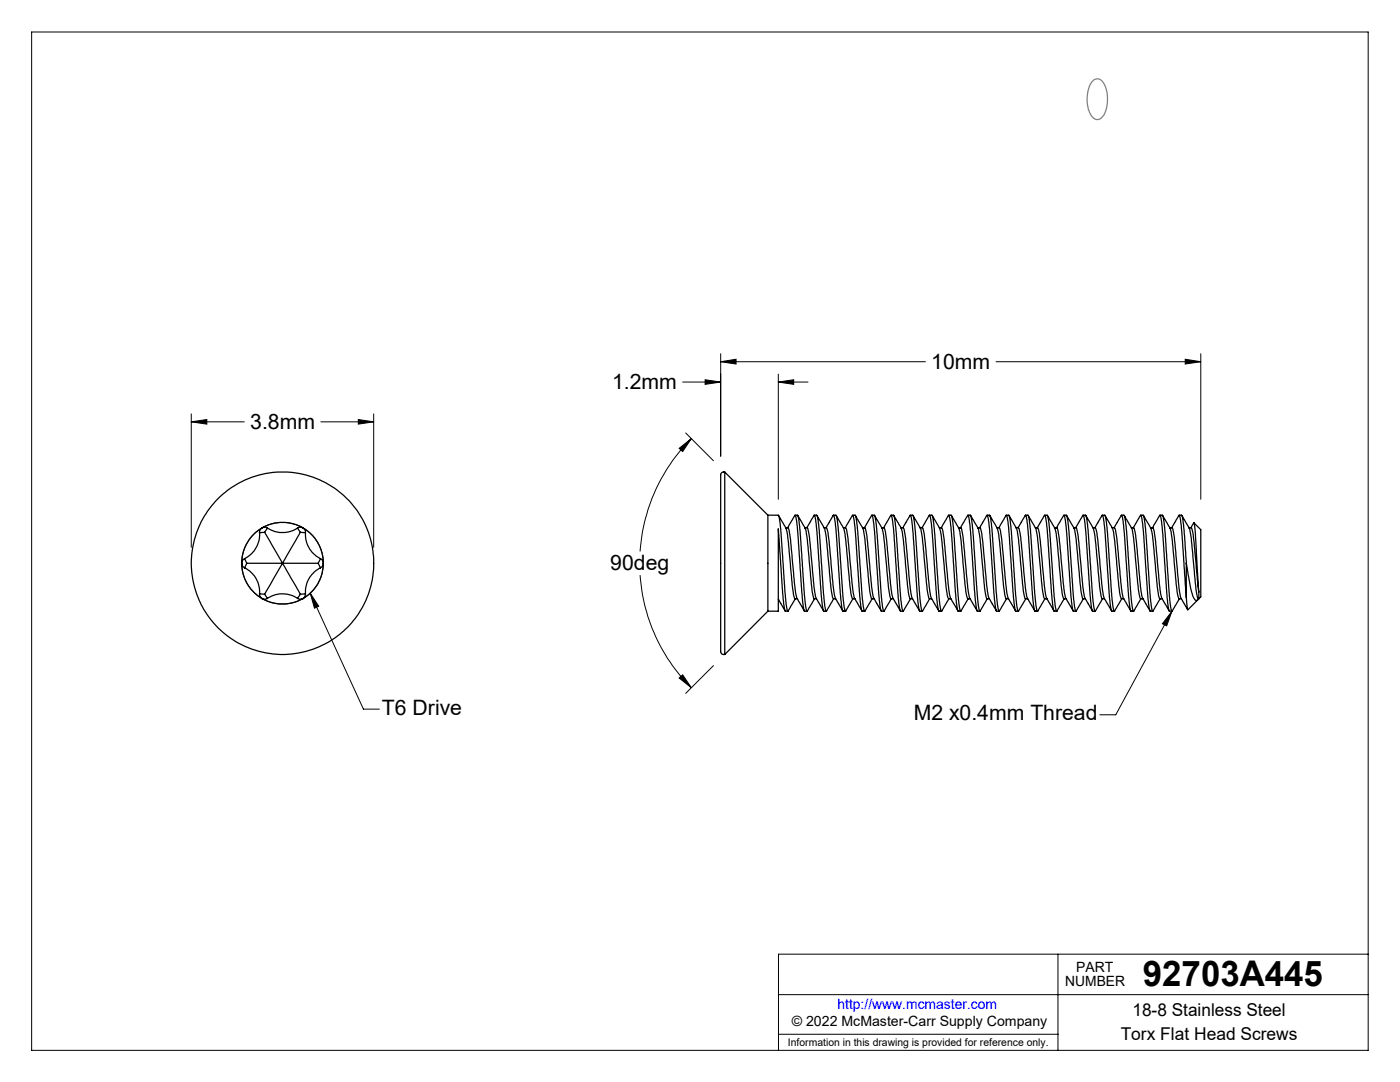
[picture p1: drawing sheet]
<svg xmlns="http://www.w3.org/2000/svg" width="279mm" height="216mm" viewBox="0 0 279 216" stroke-linecap="round" stroke-linejoin="round" font-family="sans-serif">
<g fill="none" stroke="#000" stroke-width=".2">
<path d="M6.3 6.4h266.7v203.2h-266.7zM136.2 76.2h7.6M140.7 75.8l3.1 .4-3.1 .5zM143.8 72.2l3.1-.5v.9zM143.8 70.6v20.4M143.8 72.2h40.9M155.3 76.2l3.1-.4v.9zM155.3 74.6v25M155.3 76.2h6M198.8 72.2h40.8M236.5 71.7l3.1 .5-3.1 .4zM239.6 70.6v29"/>
<path d="M38.2 84.2l3.1-.5v.9zM38.2 82.6v26.6M38.2 84.2h10.6M64 84.2h10.6M71.5 83.7l3.1 .5-3.1 .4zM74.6 82.6v26.6M135.5 89.5l2.5-2-1.8 2.6zM136.8 86.4l5.6 5.5M138 87.5a35 35 0 0 0-10.3 22.5M61.9 118.4l1.7 2.6-.8 .4zM61.9 118.4l10.6 23.1h3.2M127.7 114.8a35 35 0 0 0 10.3 22.4"/>
<path d="M135.5 135.3l.7-.6 1.8 2.5zM142.4 132.8l-5.6 5.6M233.9 122l-1.1 2.9-.8-.4zM233.9 122l-11.2 20.6h-3.2M155.4 198.5h117.6M211.1 190.4v19.2M273 190.4h-117.6v19.2M155.4 206.4h55.7"/>
<circle cx="56.4" cy="112.4" r="8.2"/>
</g>
<path d="M217.9 16.3a1.38 1.38 0 0 1 1.5-.5 1.38 1.38 0 0 1 1 1.1 6.6 6.6 0 0 1-.5 6.6 1.43 1.43 0 0 1-2.4-.9 6.8 6.8 0 0 1 .4-6.3z" fill="none" stroke="#808080" stroke-width=".25"/>
<g fill="#000">
<path d="M38.2 84.2l3.1-.5v.9zM71.5 83.7l3.1 .5-3.1 .4zM140.7 75.8l3.1 .4-3.1 .5zM155.3 76.2l3.1-.4v.9zM143.8 72.2l3.1-.5v.9zM236.5 71.7l3.1 .5-3.1 .4zM135.5 89.5l2.5-2-1.8 2.6zM135.5 135.3l.7-.6 1.8 2.5z"/>
<path d="M61.9 118.4l1.7 2.6-.8 .4zM233.9 122l-1.1 2.9-.8-.4z"/>
</g>
<g fill="none" stroke="#000" stroke-width=".25">
<path d="M144.6 94.2h-.2a.8 .8 0 0 0-.6 1.2v34.4a.67 .67 0 0 0 .6 .8h.2M144.6 94.2v36.4M144.6 94.2l8.6 8.6M48.2 112.4a8.2 8.2 0 0 0 4.1 7.1M48.2 112.4l.2 .5 .4 .4M48.8 113.3a5.3 5.3 0 0 1 3 5.2M48.8 111.5l-.4 .3-.2 .6M48.8 111.5l.4 .9M49.2 112.4h7.2M49.2 112.4l-.4 .9M51.8 118.5l.1 .5 .4 .5M51.8 106.3a5.5 5.5 0 0 1-3 5.2"/>
<path d="M51.8 118.5l1 .1M52.3 105.3a8.1 8.1 0 0 1 8.2 0M52.3 105.3l.7-.1 .4 .2M52.3 119.5a8.4 8.4 0 0 0 8.2 0M52.3 105.3a8.2 8.2 0 0 0-4.1 7.1M52.3 105.3l-.4 .4-.1 .6M52.8 106.2l3.6 6.2M52.8 118.6l.6 .8M52.8 106.2l-1 .1M53.4 105.4a5.5 5.5 0 0 0 6 0M53.4 119.4l-.4 .2-.7-.1M53.4 119.4a5.4 5.4 0 0 1 6 0"/>
<path d="M53.4 105.4l-.6 .8M56.4 112.4l-3.6 6.2M56.4 112.4l3.5 6.2M56.4 112.4h7.1M59.4 119.4l.3 .2 .8-.1M59.4 105.4l.5 .8M59.9 106.2l-3.5 6.2M59.9 118.6l-.5 .8M59.9 106.2l1.1 .1M60.5 105.3l.3 .4 .2 .6M60.5 105.3a8.1 8.1 0 0 1 4 7.1M60.5 105.3l-.7-.1-.4 .2"/>
<path d="M61 106.3a5.5 5.5 0 0 0 3 5.2M61 118.5l-.2 .7-.3 .3M61 118.5l-1.1 .1M63.5 112.4l.5 .9M64 111.5l.3 .3 .2 .6M64 113.3a5.4 5.4 0 0 0-3 5.2M64 111.5l-.5 .9M64.5 112.4a8.1 8.1 0 0 1-4 7.1M64.5 112.4l-.2 .6-.3 .3M153.2 102.8h2.1l.2 .6 .3 2.2 .9 13.5 .5 2.9 1.5-2.5M153.2 102.8v19.2M155.3 119.6l1.4 2.3"/>
<path d="M155.4 102.9l.7 1.2a6 6 0 0 1 1.2 3.8l.9 9.5a3.9 3.9 0 0 0 .5 2.1h.4M156.8 105.3h.4M157.2 105.3l1.5-2.5 .2 .6 .3 2.2 1.1 15.2 .2 1.1 .6 .1M157.2 105.3a15.1 15.1 0 0 1 .8 5l.8 7.7a7 7 0 0 0 1.3 3.1l.4 .8M158.7 102.8l.5 .1 .4 2.2 1.1 15.2a2.31 2.31 0 0 0 .4 1.7l1.5-2.5M159.2 102.9l.7 1.2a6.1 6.1 0 0 1 1.2 4.1l1 9.7 .3 1.5 .5 .1M160.6 105.3h.5M161 105.3l1.5-2.5 .3 1.1 .3 2.3 1 14.4 .3 1.3 .5 .1M161.1 105.3l.2 .3 .3 1.8 .9 10a8.8 8.8 0 0 0 1.6 4.1l.3 .4M162.5 102.8h.5l.3 1.2 1 14.3 .3 2.4 .3 1.3 1.5-2.5M163.1 102.9l.7 1.2a6.1 6.1 0 0 1 1.2 4.1l1.1 10.8a.53 .53 0 0 0 .7 .5M164.5 105.3h.4a8.4 8.4 0 0 1 .7 3.7l.8 8.6a5.9 5.9 0 0 0 1.1 3.1l.7 1.2"/>
<path d="M164.9 105.3l1.5-2.5 .5 3.1 1 14.5 .3 1.6h.5M166.3 102.8h.6l.3 1.6 1.2 15.9a2.16 2.16 0 0 0 .4 1.7l1.4-2.5M166.9 102.9l.7 1.2a6 6 0 0 1 1.2 3.8l.9 9.5a3.9 3.9 0 0 0 .5 2.1h.4M168.3 105.3h.4a15.1 15.1 0 0 1 .8 5l.7 7.5a7.6 7.6 0 0 0 1.4 3.4l.4 .7M168.7 105.3l1.5-2.5 .2 .6 .3 2.2 1.1 15.2 .2 1.1 .6 .1M170.2 102.8l.5 .1 .4 2.2 1.1 15.2a2.31 2.31 0 0 0 .4 1.7l1.4-2.5M170.7 102.9l.7 1.2a6.1 6.1 0 0 1 1.2 4.1l1 9.7 .3 1.5 .5 .1M172.1 105.3h.2a.48 .48 0 0 1 .5 .7l1.2 11.4a8.4 8.4 0 0 0 1.5 4l.4 .5M172.5 105.3l1.5-2.5 .3 .9 .3 2.5 1 14.4 .3 1.4h.5M174 102.8l.6 .1 .2 1.1 1.1 15.1 .2 2.1 .3 .8 1.5-2.5M174.6 102.9l.7 1.2a6.7 6.7 0 0 1 1.2 4.1l.8 9.2a3.9 3.9 0 0 0 .5 2.1h.5M176 105.3h.4"/>
<path d="M176.4 105.3l1.5-2.5 .5 3.1 1 14.3 .2 1.6 .1 .2h.5M176.4 105.3a19.1 19.1 0 0 1 .8 5.7l.7 6.8a6.1 6.1 0 0 0 1.1 2.9l.7 1.2M177.8 102.8h.6l.3 1.6 1.2 15.9a2.16 2.16 0 0 0 .4 1.7l1.4-2.5M178.4 102.9l.7 1.2a6 6 0 0 1 1.2 3.8l.9 9.5a3.9 3.9 0 0 0 .5 2.1h.4M179.8 105.3h.4M180.2 105.3l1.5-2.5 .3 1.3 .2 2.4 1.1 14.3 .2 1.1 .6 .1M180.2 105.3a18 18 0 0 1 .8 5.7l.7 6.8a7.6 7.6 0 0 0 1.4 3.4l.4 .7M181.7 102.8l.5 .1 .4 2.2 1.1 15.2a2.31 2.31 0 0 0 .4 1.7l1.4-2.5M182.2 102.9l.7 1.2a6.1 6.1 0 0 1 1.2 4.1l.9 9.2 .5 2.1M183.6 105.3h.2a.48 .48 0 0 1 .5 .7l1.2 11.4a7.9 7.9 0 0 0 1.4 3.7l.5 .8M184 105.3l1.5-2.5 .3 .9 .2 2.2 1 14.3a2.79 2.79 0 0 0 .4 1.8h.5M185.5 102.8l.6 .1 .3 1.7 1 14.5 .2 2.1 .3 .8 1.5-2.5"/>
<path d="M185.5 119.5h.4M186.1 102.9l.7 1.2a6.7 6.7 0 0 1 1.2 4.1l.8 9.2a3.9 3.9 0 0 0 .5 2.1h.5M187.5 105.3h.4a19.1 19.1 0 0 1 .8 5.7l.7 7.1a6.2 6.2 0 0 0 1.2 2.8l.6 1M187.9 105.3l1.5-2.5 .4 2.8 1.1 14.6 .3 1.7 .5 .1M189.3 102.8h.5a12.8 12.8 0 0 1 .6 4.4l.8 11.7 .3 2.2 .2 .9 1.5-2.5M189.9 102.9l.7 1.2a6 6 0 0 1 1.2 3.8l.9 9.5a3.9 3.9 0 0 0 .5 2.1h.4M191.3 105.3l.5 .1 .3 1.3 1.1 10.9a8.3 8.3 0 0 0 1.5 3.8l.3 .5M191.7 105.3l1.5-2.5 .4 2.2 1 14.7 .4 2.1 .5 .2M193.2 102.8l.5 .1 .4 1.9 1.1 15.5a2.31 2.31 0 0 0 .4 1.7l1.4-2.5M193.7 102.9l.7 1.2a6.1 6.1 0 0 1 1.3 4.1l.8 8.9 .3 1.9a.49 .49 0 0 0 .6 .5M195.1 105.3h.4M195.5 105.3l1.5-2.5 .3 .9 .2 2.2 .9 13.5 .5 2.6"/>
<path d="M195.5 105.3a11 11 0 0 1 .8 4.3l.7 7.8a7.9 7.9 0 0 0 1.4 3.7l.5 .8M197 102.8l.6 .1 .3 1.7 .9 13.3 .2 2.6 .4 1.5 1.5-2.5M197.5 102.9l.7 1.2a6 6 0 0 1 1.3 3.8l.8 9.5a3.9 3.9 0 0 0 .5 2.1h.5M199 105.3h.4M199.4 105.3l1.4-2.5 .2 .6 .3 2.2 1.1 14.6 .3 1.7 .5 .1M199.4 105.3a15.1 15.1 0 0 1 .8 5l.7 7.7a7 7 0 0 0 1.3 3.1l.5 .8M200.8 102.8l.6 .1 .4 2.2 1 15.2a2.31 2.31 0 0 0 .5 1.7l1.4-2.5M201.4 102.9l.7 1.2a6.1 6.1 0 0 1 1.2 4.1l.9 9.7 .4 1.5 .5 .1M202.8 105.3h.4M203.2 105.3l1.5-2.5 .4 2.2 1.1 15.6 .3 1.3 .5 .1M203.2 105.3l.2 .3 .3 1.8 .9 10a8.8 8.8 0 0 0 1.7 4.1l.2 .4M204.6 102.8l.6 .1 .4 1.9 1.1 15.5a2.31 2.31 0 0 0 .4 1.7l1.4-2.5"/>
<path d="M205.2 102.9l.7 1.2a6.1 6.1 0 0 1 1.3 4.1l.8 8.9 .2 1.9 .3 .5M206.6 105.3h.4a8.4 8.4 0 0 1 .7 3.7l.8 8.6a5.9 5.9 0 0 0 1.2 3.1l.7 1.2M207 105.3l1.5-2.5 .5 3.1 1 14.5 .4 1.6h.5M208.5 102.8h.5l.1 .2 .3 1.6 1.1 15.7a2.16 2.16 0 0 0 .4 1.7l1.5-2.5M208.5 119.5h.5M209 102.9l.7 1.2a6 6 0 0 1 1.3 3.8l.8 9.5a3.9 3.9 0 0 0 .5 2.1h.5M210.5 105.3h.4a15.1 15.1 0 0 1 .8 5l.7 7.5a7.6 7.6 0 0 0 1.4 3.4l.4 .7M210.9 105.3l1.4-2.5 .2 .6 .3 2.2 1.1 15.2 .3 1.1 .5 .1M212.3 102.8l.6 .1 .4 2.2 1 15.2a2.31 2.31 0 0 0 .5 1.7l1.4-2.5M212.9 102.9l.7 1.2a6.1 6.1 0 0 1 1.2 4.1l.9 9.7 .4 1.5 .5 .1M214.3 105.3h.2a.48 .48 0 0 1 .5 .7l1.1 11.4a8.4 8.4 0 0 0 1.6 4l.3 .5M214.7 105.3l1.5-2.5 .3 1.1 .2 2.3 1 14.4 .3 1.3 .5 .1"/>
<path d="M216.1 102.8h.6l.3 1.2 1.1 15.1 .2 2.1 .2 .8 1.5-2.5M216.7 102.9l.7 1.2a6.7 6.7 0 0 1 1.3 4.1l.8 9.2a3.9 3.9 0 0 0 .5 2.1h.4M218.1 105.3h.4M218.5 105.3l1.5-2.5 .5 3.1 .9 13.2 .2 1.9 .3 1M218.5 105.3a8.4 8.4 0 0 1 .7 3.7l.8 8.8a6.1 6.1 0 0 0 1.2 2.9l.7 1.2M220 102.8h.5l.3 1.6 1.2 15.9a2.16 2.16 0 0 0 .4 1.7l1.5-2.5M220.5 102.9l.7 1.2a6 6 0 0 1 1.3 3.8l.8 9.5a3.9 3.9 0 0 0 .5 2.1h.5M221.9 105.3h.5M222.4 105.3l1.4-2.5 .4 1.3 .2 2.4 1 14.3 .3 1.1 .5 .1M222.4 105.3a18 18 0 0 1 .8 5.7l.7 6.8a7.6 7.6 0 0 0 1.4 3.4l.4 .7M223.8 102.8l.6 .1 .4 2.2 1 15.2a2.31 2.31 0 0 0 .5 1.7l1.4-2.5M224.4 102.9l.7 1.2a6.1 6.1 0 0 1 1.2 4.1l.9 9.2 .4 2.1"/>
<path d="M225.8 105.3h.2a.48 .48 0 0 1 .5 .7l1.2 11.8a8.2 8.2 0 0 0 1.3 3.3l.5 .8M226.2 105.3l1.5-2.5 .2 .9 .3 2.5 1 14.2 .3 1.6h.5M227.6 102.8l.6 .1 .3 1.7 1.1 14.5 .2 2.1 .2 .8 1.5-2.5M227.6 119.5h.5M228.2 102.9l.7 1.2a6.7 6.7 0 0 1 1.3 4.1l.8 9.2a3.9 3.9 0 0 0 .5 2.1h.4M229.6 105.3h.4a19.1 19.1 0 0 1 .9 5.7l.7 7.1a6.2 6.2 0 0 0 1.2 2.8l.6 1M230 105.3l1.5-2.5 .3 1.5 .3 2.5 .9 13.4 .3 1.7 .6 .1M231.5 102.8h.5a12.8 12.8 0 0 1 .6 4.4l.8 11.7 .2 2.2 .3 .9 1.5-2.5M232 102.9l.7 1.2a6 6 0 0 1 1.3 3.8l.8 9.5a3.9 3.9 0 0 0 .5 2.1h.5M233.4 105.3l.6 .1 .3 1.3 1 10.9a8.3 8.3 0 0 0 1.6 3.8l.1 .2M233.9 105.3l1.4-2.5 .5 2.2 .9 14.2M235.3 102.8l.6 .1 .2 1.1 .6 8.4"/>
<path d="M235.9 102.9l.7 1.2a6.1 6.1 0 0 1 1.2 4.1l.9 9.2 .2 1.7 .4 .4M236.7 112.4l1.1 5.6a2.4 2.4 0 0 0 1 1.8l.4-.3M236.7 119.2l.3 2.5 2-2M236.7 112.4v6.8M237.3 105.3h.4M237.7 105.3l.6-1 .3 2.3 .7 11.5M237.7 105.3a11 11 0 0 1 .7 4.3l.9 8.5M238.3 104.3l1.3 1.4v13.4l-.3 .4M239.3 118.1v1.4M153.2 122h2.1v-16.4l1.1 14.8 .3 1.6h.5M153.2 122l-8.6 8.6M198.9 122h.5"/>
<path d="M221.9 122h.5"/>
<circle cx="56.4" cy="112.4" r="18.2"/>
</g>
<text font-size="7.1" x="228.1" y="196.8">92703A445</text>
<g font-size="4.2">
<text x="122.2" y="77.6">1.2mm</text>
<text x="185.9" y="73.6">10mm</text>
<text x="49.9" y="85.6">3.8mm</text>
<text x="121.8" y="113.8">90deg</text>
<text x="76.2" y="142.6">T6 Drive</text>
<text x="182.3" y="143.8">M2 x0.4mm Thread</text>
</g>
<g font-size="3.5">
<text x="226" y="202.8">18-8 Stainless Steel</text>
<text x="223.7" y="207.5">Torx Flat Head Screws</text>
</g>
<g font-size="2.8">
<text x="212.6" y="196.8">NUMBER</text>
<text x="214.8" y="194">PART</text>
<text x="158" y="204.8">© 2022 McMaster-Carr Supply Company</text>
</g>
<text font-size="2.8" fill="#00f" x="167.1" y="201.4">http://www.mcmaster.com</text>
<text font-size="2.1" x="157.3" y="208.6">Information in this drawing is provided for reference only.</text>
</svg>
